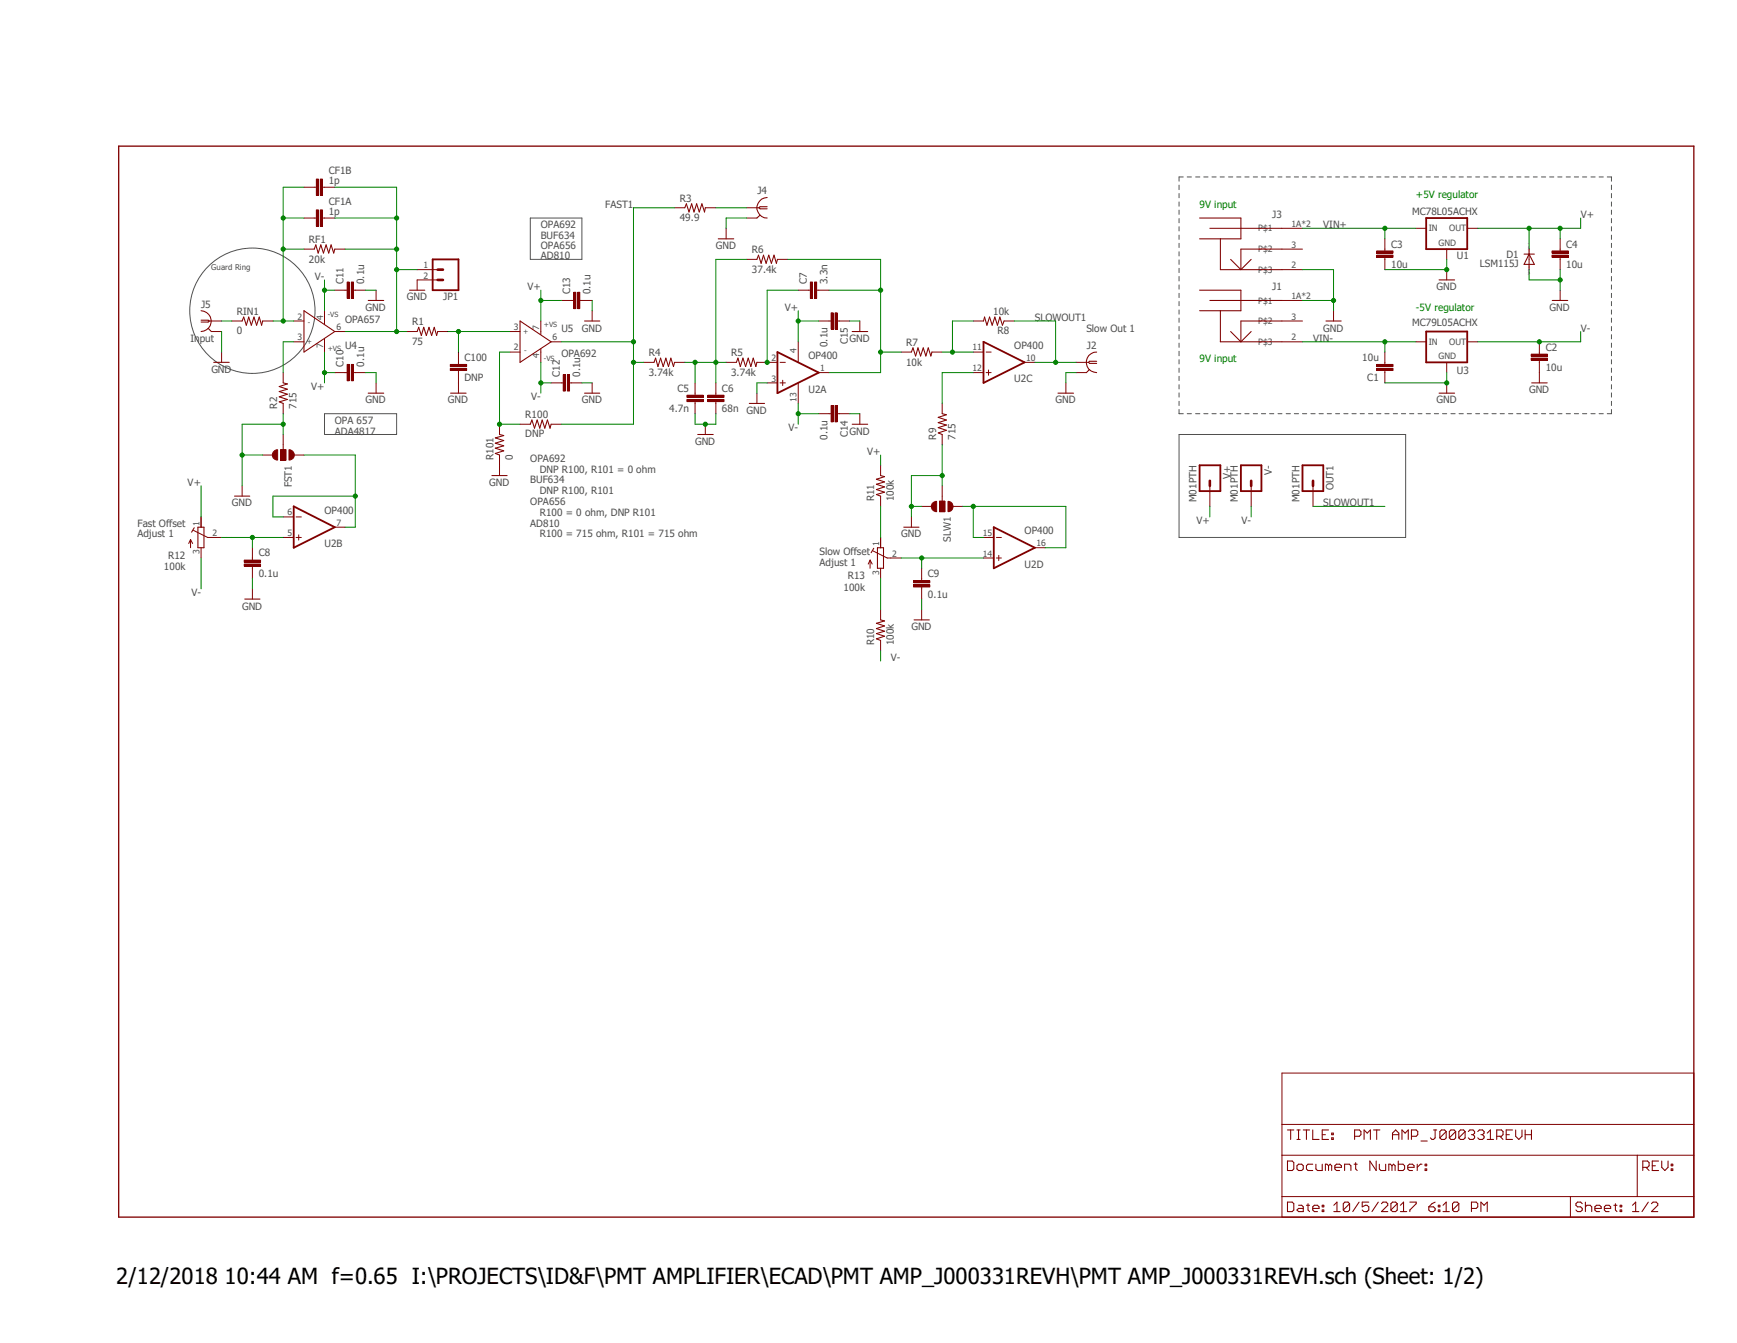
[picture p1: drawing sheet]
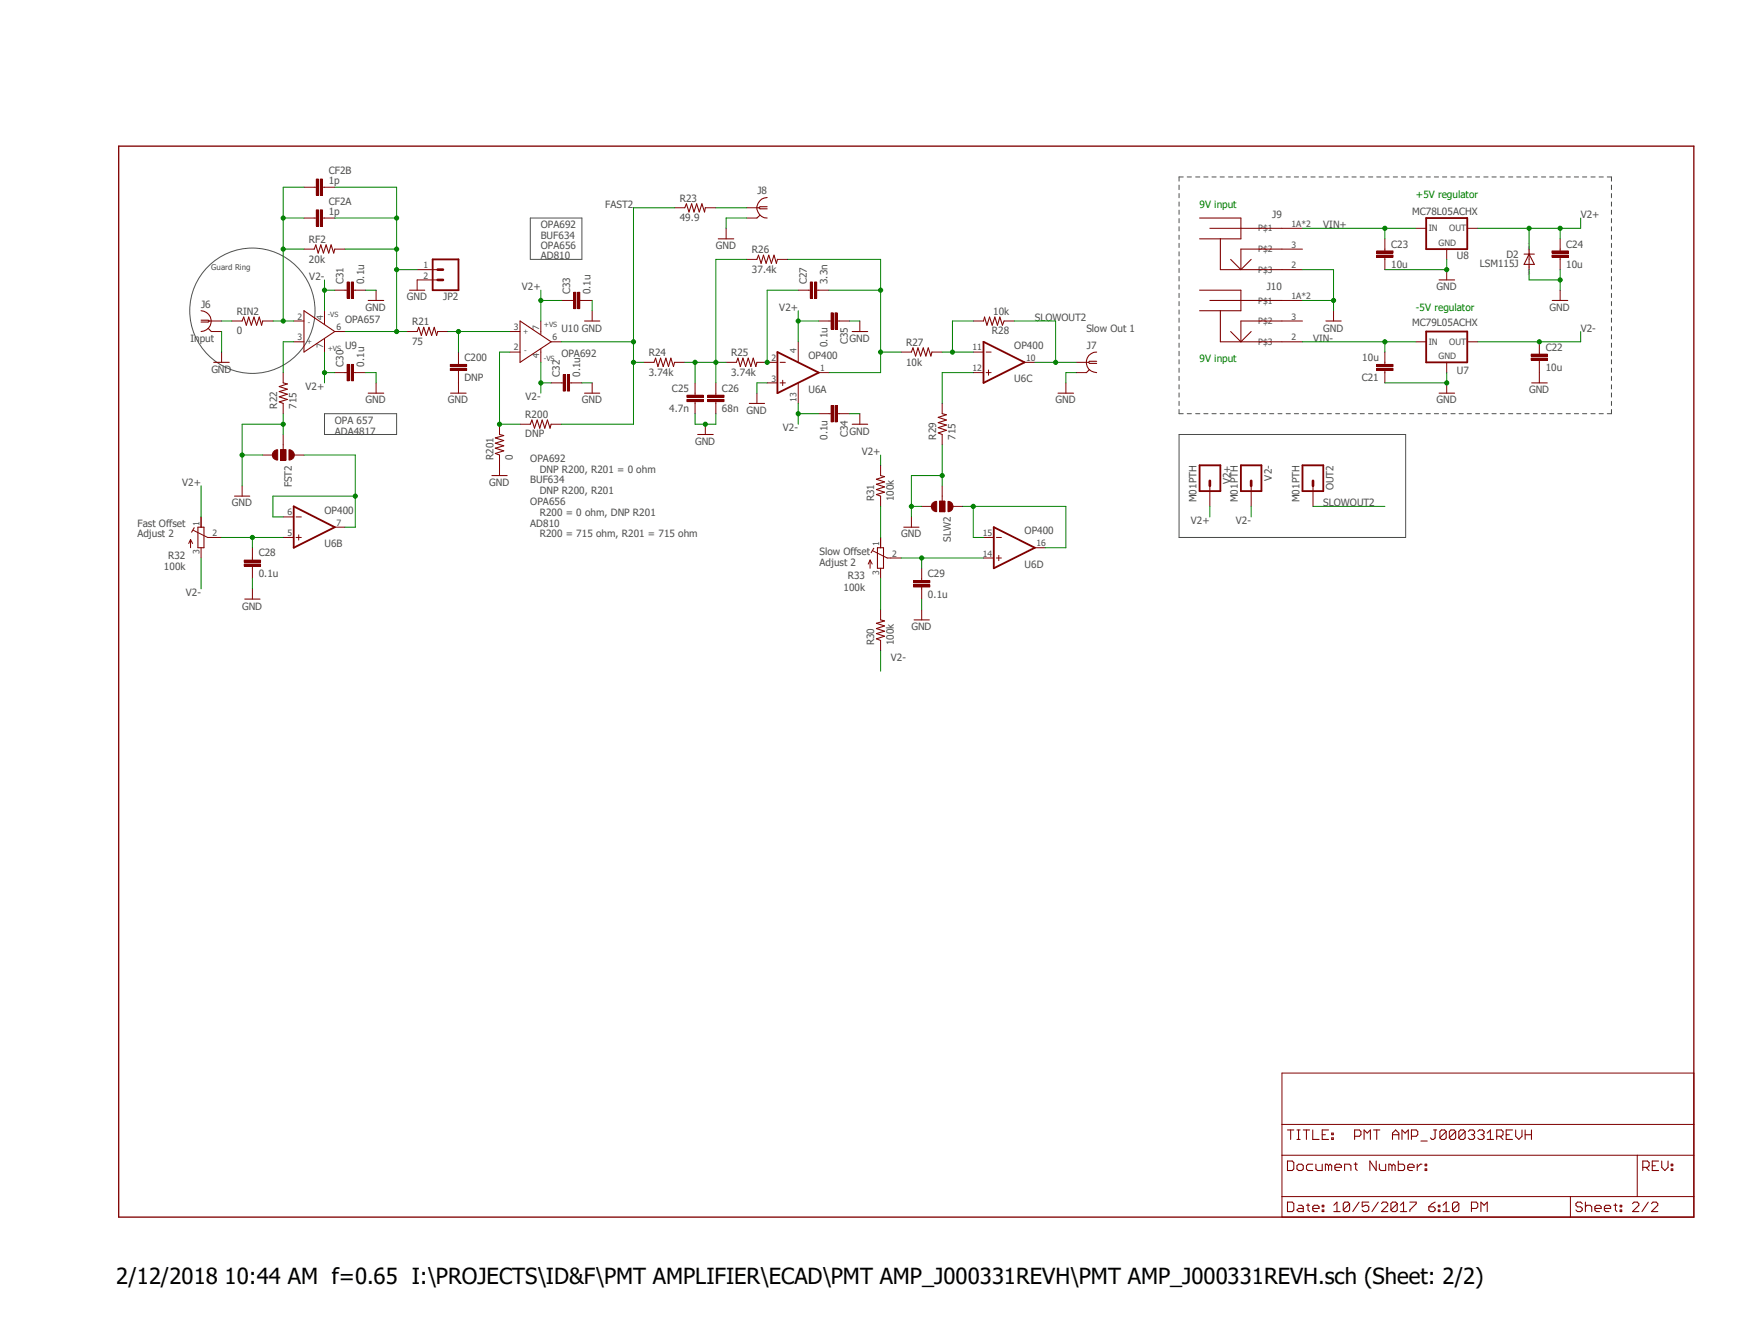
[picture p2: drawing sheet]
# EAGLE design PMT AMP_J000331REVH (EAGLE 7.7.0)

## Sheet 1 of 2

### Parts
C1  10u  C-EUC1206  [C1206]
C2  10u  C-EUC1206  [C1206]
C3  10u  C-EUC1206  [C1206]
C4  10u  C-EUC1206  [C1206]
C5  4.7n  C-EUC0805  [C0805]
C6  68n  C-EUC0805  [C0805]
C7  3.3n  C-EUC0805  [C0805]
C8  0.1u  C-EUC0603  [C0603]
C9  0.1u  C-EUC0603  [C0603]
C10  0.1u  C-EUC0603  [C0603]
C11  0.1u  C-EUC0603  [C0603]
C12  0.1u  C-EUC0603  [C0603]
C13  0.1u  C-EUC0603  [C0603]
C14  0.1u  C-EUC0603  [C0603]
C15  0.1u  C-EUC0603  [C0603]
C100  DNP  C-EUC0805  [C0805]
CF1A  1p  C-EUC1206  [C1206]
CF1B  1p  C-EUC1206  [C1206]
D1  LSM115J  DIODE-DO214BA  [DO214BA]
FST1  SOLDERJUMPER_2WAYS  [SJ_3]
J1  POWER_JACK_SHUNTPJ-002  [PJ-002]
J2  1-227161-0  [AMP_227161]
J3  POWER_JACK_SHUNTPJ-002  [PJ-002]
J4  1-227161-0  [AMP_227161]
J5  1-227161-0  [AMP_227161]
JP1  M02LOCK  [1X02_LOCK]
OUT1  M01PTH  [1X01]
R1  75  R-US_R0805  [R0805]
R2  715  R-US_R0805  [R0805]
R3  49.9  RESISTOR-POWER2512WIDE  [2512LONG]
R4  3.74k  R-US_R0805  [R0805]
R5  3.74k  R-US_R0805  [R0805]
R6  37.4k  R-US_R0805  [R0805]
R7  10k  R-US_R0805  [R0805]
R8  10k  R-US_R0805  [R0805]
R9  715  R-US_R0805  [R0805]
R10  100k  R-US_R0805  [R0805]
R11  100k  R-US_R0805  [R0805]
R12  100k  R-TRIMM3006P  [RTRIM3006P]
R13  100k  R-TRIMM3006P  [RTRIM3006P]
R100  DNP  R-US_R0805  [R0805]
R101  0  R-US_R0805  [R0805]
RF1  20k  R-US_R1206  [R1206]
RIN1  0  R-US_R0805  [R0805]
SLW1  SOLDERJUMPER_2WAYS  [SJ_3]
U1  MC78L05ACHX  78LXXSOT89  [SOT89]
U2  OP400  OP400SO16_W  [SO16L]
U3  MC79L05ACHX  79LXXSOT89  [SOT89]
U4  OPA657  AD820R  [SO8]
U5  OPA692  AD820R  [SO8]
V+  M01PTH  [1X01]
V-  M01PTH  [1X01]

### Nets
FAST1: R3.1 R4.1 R100.2 U5.6(OUT)
FO1: J4.1 R3.2
GND: C1.1 C2.2 C3.2 C4.2 C5.2 C6.2 C8.2 C9.2 C10.2 C11.2 C12.2 C13.2 C14.1 C15.1 C100.2 D1.A FST1.2 FST1.3 J1.1A J1.1B J2.2(GND) J3.2 J4.2(GND) J5.2(GND) JP1.2 R2.1 R9.1 R101.1 SLW1.2 SLW1.3 U1.2(GND) U1.2@1(GND) U2.3(A:+IN) U3.1(GND) ; also sheet 2
N$1: CF1A.1 CF1B.1 RF1.1 RIN1.2 U4.2(IN-)
N$2: R7.2 R8.2 U2.11(C:-IN)
N$3: C100.1 R1.2 U5.3(IN+)
N$4: C8.1 R12.2(S) U2.5(B:+IN)
N$5: C9.1 R13.2(S) U2.14(D:+IN)
N$6: R11.1 R13.1(E)
N$7: R10.2 R13.3(A)
N$8: J5.1 RIN1.1
N$10: R100.1 R101.2 U5.2(IN-)
N$11: C7.1 R5.2 U2.2(A:-IN)
N$12: SLW1.1 U2.15(D:-IN) U2.16(D:OUT)
N$17: FST1.1 U2.6(B:-IN) U2.7(B:OUT)
N$19: C7.2 R6.2 R7.1 U2.1(A:OUT)
N$28: C5.1 C6.1 R4.2 R5.1 R6.1
N$29: R9.2 U2.12(C:+IN)
N$30: R2.2 U4.3(IN+)
SLOWOUT1: J2.1 OUT1.1 R8.1 U2.10(C:OUT)
U4OUT1: CF1A.2 CF1B.2 JP1.1 R1.1 RF1.2 U4.6(OUT)
V+: C4.1 C10.1 C13.1 C15.2 D1.C R11.2 R12.1(E) U1.1(OUT) U2.4(P:V+) U4.7(+VS) U5.7(+VS) V+.1
V-: C2.1 C11.1 C12.1 C14.2 R10.1 R12.3(A) U2.13(P:V-) U3.3(OUT) U4.4(-VS) U5.4(-VS) V-.1
VIN+: C3.1 J3.1A J3.1B U1.3(IN) ; also sheet 2
VIN-: C1.2 J1.2 U3.2(IN) U3.2@1(IN) ; also sheet 2
Unconnected: J1.3 J3.3

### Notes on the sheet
- +5V regulator
- 9V input
- OPA692
- BUF634
- OPA656
- AD810
- Guard Ring
- -5V regulator
- Slow Out 1
- Input
- 9V input
- OPA 657
- ADA4817
- Fast Offset
  Adjust 1
- OPA692
     DNP R100, R101 = 0 ohm
  BUF634
     DNP R100, R101
  OPA656
     R100 = 0 ohm, DNP R101
  AD810
     R100 = 715 ohm, R101 = 715 ohm
- Slow Offset
  Adjust 1
- NOTES:
  - 20210908 sws
       - move copper pour away from regulator
          legs and from under diodes

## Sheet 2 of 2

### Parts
C21  10u  C-EUC1206  [C1206]
C22  10u  C-EUC1206  [C1206]
C23  10u  C-EUC1206  [C1206]
C24  10u  C-EUC1206  [C1206]
C25  4.7n  C-EUC0805  [C0805]
C26  68n  C-EUC0805  [C0805]
C27  3.3n  C-EUC0805  [C0805]
C28  0.1u  C-EUC0603  [C0603]
C29  0.1u  C-EUC0603  [C0603]
C30  0.1u  C-EUC0603  [C0603]
C31  0.1u  C-EUC0603  [C0603]
C32  0.1u  C-EUC0603  [C0603]
C33  0.1u  C-EUC0603  [C0603]
C34  0.1u  C-EUC0603  [C0603]
C35  0.1u  C-EUC0603  [C0603]
C200  DNP  C-EUC0805  [C0805]
CF2A  1p  C-EUC1206  [C1206]
CF2B  1p  C-EUC1206  [C1206]
D2  LSM115J  DIODE-DO214BA  [DO214BA]
FST2  SOLDERJUMPER_2WAYS  [SJ_3]
J6  1-227161-0  [AMP_227161]
J7  1-227161-0  [AMP_227161]
J8  1-227161-0  [AMP_227161]
J9  POWER_JACK_SHUNTPJ-002  [PJ-002]
J10  POWER_JACK_SHUNTPJ-002  [PJ-002]
JP2  M02LOCK  [1X02_LOCK]
OUT2  M01PTH  [1X01]
R21  75  R-US_R0805  [R0805]
R22  715  R-US_R0805  [R0805]
R23  49.9  RESISTOR-POWER2512WIDE  [2512LONG]
R24  3.74k  R-US_R0805  [R0805]
R25  3.74k  R-US_R0805  [R0805]
R26  37.4k  R-US_R0805  [R0805]
R27  10k  R-US_R0805  [R0805]
R28  10k  R-US_R0805  [R0805]
R29  715  R-US_R0805  [R0805]
R30  100k  R-US_R0805  [R0805]
R31  100k  R-US_R0805  [R0805]
R32  100k  R-TRIMM3006P  [RTRIM3006P]
R33  100k  R-TRIMM3006P  [RTRIM3006P]
R200  DNP  R-US_R0805  [R0805]
R201  0  R-US_R0805  [R0805]
RF2  20k  R-US_R1206  [R1206]
RIN2  0  R-US_R0805  [R0805]
SLW2  SOLDERJUMPER_2WAYS  [SJ_3]
U6  OP400  OP400SO16_W  [SO16L]
U7  MC79L05ACHX  79LXXSOT89  [SOT89]
U8  MC78L05ACHX  78LXXSOT89  [SOT89]
U9  OPA657  AD820R  [SO8]
U10  OPA692  AD820R  [SO8]
V2+  M01PTH  [1X01]
V2-  M01PTH  [1X01]

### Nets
FAST2: R23.1 R24.1 R200.2 U10.6(OUT)
FO2: J8.1 R23.2
GND: C21.1 C22.2 C23.2 C24.2 C25.2 C26.2 C28.2 C29.2 C30.2 C31.2 C32.2 C33.2 C34.1 C35.1 C200.2 D2.A FST2.2 FST2.3 J6.2(GND) J7.2(GND) J8.2(GND) J9.2 J10.1A J10.1B JP2.2 R22.1 R29.1 R201.1 SLW2.2 SLW2.3 U6.3(A:+IN) U7.1(GND) U8.2(GND) U8.2@1(GND) ; also sheet 1
N$9: CF2A.1 CF2B.1 RF2.1 RIN2.2 U9.2(IN-)
N$13: J6.1 RIN2.1
N$14: C200.1 R21.2 U10.3(IN+)
N$15: R200.1 R201.2 U10.2(IN-)
N$16: C28.1 R32.2(S) U6.5(B:+IN)
N$18: C27.1 R25.2 U6.2(A:-IN)
N$20: C29.1 R33.2(S) U6.14(D:+IN)
N$21: C27.2 R26.2 R27.1 U6.1(A:OUT)
N$22: SLW2.1 U6.15(D:-IN) U6.16(D:OUT)
N$23: R27.2 R28.2 U6.11(C:-IN)
N$24: R31.1 R33.1(E)
N$25: R30.2 R33.3(A)
N$26: C25.1 C26.1 R24.2 R25.1 R26.1
N$27: FST2.1 U6.6(B:-IN) U6.7(B:OUT)
N$33: R29.2 U6.12(C:+IN)
N$34: R22.2 U9.3(IN+)
SLOWOUT2: J7.1 OUT2.1 R28.1 U6.10(C:OUT)
U9OUT1: CF2A.2 CF2B.2 JP2.1 R21.1 RF2.2 U9.6(OUT)
V2+: C24.1 C30.1 C33.1 C35.2 D2.C R31.2 R32.1(E) U6.4(P:V+) U8.1(OUT) U9.7(+VS) U10.7(+VS) V2+.1
V2-: C22.1 C31.1 C32.1 C34.2 R30.1 R32.3(A) U6.13(P:V-) U7.3(OUT) U9.4(-VS) U10.4(-VS) V2-.1
VIN+: C23.1 J9.1A J9.1B U8.3(IN) ; also sheet 1
VIN-: C21.2 J10.2 U7.2(IN) U7.2@1(IN) ; also sheet 1
Unconnected: J9.3 J10.3

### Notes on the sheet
- +5V regulator
- 9V input
- OPA692
- BUF634
- OPA656
- AD810
- Guard Ring
- -5V regulator
- Slow Out 1
- Input
- 9V input
- OPA 657
- ADA4817
- Fast Offset
  Adjust 2
- OPA692
     DNP R200, R201 = 0 ohm
  BUF634
     DNP R200, R201
  OPA656
     R200 = 0 ohm, DNP R201
  AD810
     R200 = 715 ohm, R201 = 715 ohm
- Slow Offset
  Adjust 2
